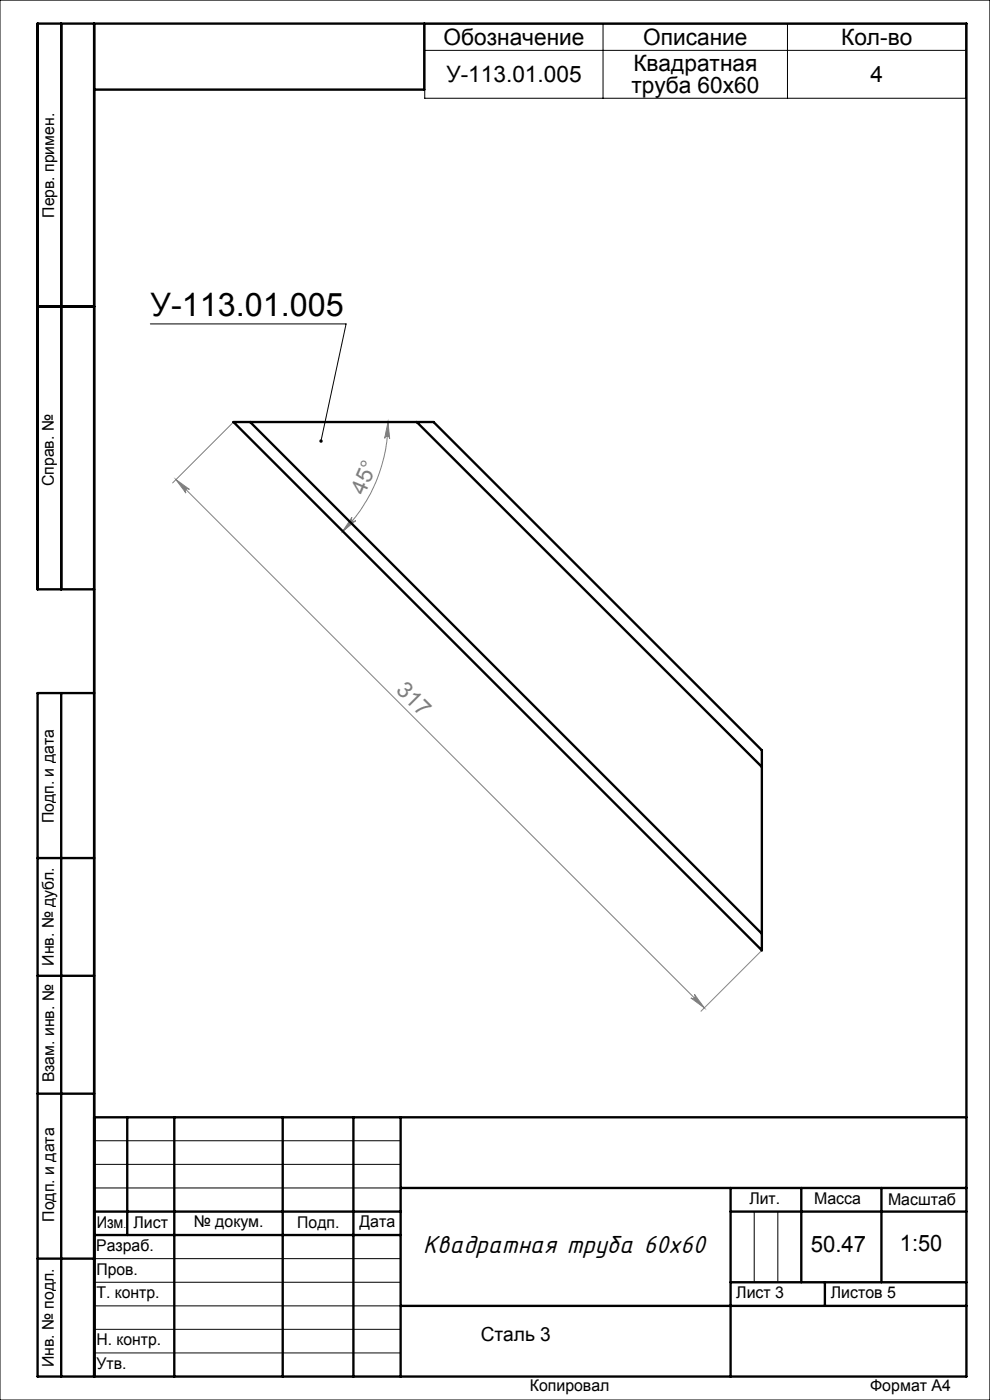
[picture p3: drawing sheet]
<svg xmlns="http://www.w3.org/2000/svg" width="210mm" height="297mm" viewBox="0 0 210 297" stroke-linecap="round" stroke-linejoin="round" font-family="sans-serif">
<path d="M49.5 89.5l-12.9 12.9M82.3 89.5l.4 3.6a.53 .53 0 0 0-.5-.6 .53 .53 0 0 0-.6 .5zM82.3 89.5a32.8 32.8 0 0 1-9.6 23.2M37.3 101.7l2.9 2.1a.54 .54 0 0 0-.8 0 .54 .54 0 0 0 0 .8zM37.3 101.7l112.1 112.1M74.6 109.7a.54 .54 0 0 0 .1 .8 .54 .54 0 0 0 .8 0l-2.8 2.2zM146.5 211.7a.54 .54 0 0 0 .8 0 .54 .54 0 0 0 0-.7l2.1 2.8zM161.6 201.6l-12.9 12.9" fill="none" stroke="#808080" stroke-width=".21"/>
<g fill="none" stroke="#000" stroke-width=".21">
<path d="M0 0h210v297h-210zM90.1 5.1h114.8v15.7h-114.8zM90.1 10.7h114.8M127.9 5.1v15.7M167 5.1v15.7M31.9 68.7h41.5l-5.3 24.9M20 242h65M20 247h65M20 252h65M160 257v15M165 257v15M20 267h65"/>
<path d="M20 272h65M20 277h65M20 282h65M20 287h65"/>
</g>
<g fill="none" stroke="#000" stroke-width=".5">
<path d="M13 5v120M20 5v287M90 5v14h-70M8 65h12M20 125h-12v-120h197v287h-197v-145h12M13 147v145M8 182h12M8 207h12M8 232h12M20 237h185M27 237v25M37 237v55"/>
<path d="M60 237v55M75 237v55M85 237v55M20 257h65M85 252h120M155 252v40M155 257h50M170 252v20M187 252v20M8 267h12M20 262h65M85 277h120"/>
<path d="M155 272h50M175 272v5"/>
</g>
<path d="M67.8 93.3a.36 .36 0 0 1 .6 .2 .36 .36 0 0 1-.4 .4l.1-.3-.2 .3a.37 .37 0 0 1-.1-.6z" fill="#000"/>
<g fill="#808080">
<path d="M146.5 211.7a.54 .54 0 0 0 .8 0 .54 .54 0 0 0 0-.7l2.1 2.8zM37.3 101.7l2.9 2.1a.54 .54 0 0 0-.8 0 .54 .54 0 0 0 0 .8z"/>
<path d="M74.6 109.7a.54 .54 0 0 0 .1 .8 .54 .54 0 0 0 .8 0l-2.8 2.2zM82.3 89.5l.4 3.6a.53 .53 0 0 0-.5-.6 .53 .53 0 0 0-.6 .5z"/>
</g>
<path d="M53.1 89.5h-3.6l112.1 112.1v-3.5M53.1 89.5l108.5 108.6M53.1 89.5h35.3M88.4 89.5h3.6l69.6 69.7v3.5M88.4 89.5l73.2 73.2M161.6 162.7v35.4" fill="none" stroke="#000" stroke-width=".5"/>
<text font-size="6.9" x="31.9" y="67.1">У-113.01.005</text>
<text font-size="5.8" x="89.8" y="265.8">Квадратная труба 60х60</text>
<g font-size="4.8">
<text x="94.1" y="9.5">Обозначение</text>
<text x="136.4" y="9.5">Описание</text>
<text x="178.4" y="9.5">Кол-во</text>
<text x="94.7" y="17.4">У-113.01.005</text>
<text x="134.3" y="15.1">Квадратная</text>
<text x="184.6" y="17.4">4</text>
<text x="133.9" y="19.6">труба 60х60</text>
<text x="172" y="265.6">50.47</text>
<text x="190.9" y="265.3">1:50</text>
</g>
<g font-size="4.8" fill="#808080">
<text x="77.3" y="105.2" transform="rotate(-67 77.3 105.2)">45°</text>
<text x="83.8" y="146.6" transform="rotate(45 83.8 146.6)">317</text>
</g>
<text font-size="4.1" x="102" y="284.5">Сталь 3</text>
<g font-size="3.4">
<text x="11.5" y="46.2" transform="rotate(-90 11.5 46.2)">Перв. примен.</text>
<text x="11.4" y="103.2" transform="rotate(-90 11.4 103.2)">Справ. №</text>
<text x="11.4" y="174.7" transform="rotate(-90 11.4 174.7)">Подп. и дата</text>
<text x="11.5" y="204.9" transform="rotate(-90 11.5 204.9)">Инв. № дубл.</text>
<text x="11.5" y="229.6" transform="rotate(-90 11.5 229.6)">Взам. инв. №</text>
<text x="159" y="255.5">Лит.</text>
<text x="172.7" y="255.5">Масса</text>
<text x="188.4" y="255.6">Масштаб</text>
<text x="11.5" y="259.2" transform="rotate(-90 11.5 259.2)">Подп. и дата</text>
<text x="20.5" y="260.4">Изм</text>
<text x="28.3" y="260.4">Лист</text>
<text x="41.1" y="260.4">№ докум.</text>
<text x="63.1" y="260.4">Подп.</text>
<text x="76.2" y="260.4">Дата</text>
<text x="20.4" y="265.4">Разраб.</text>
<text x="20.5" y="275.4">Т. контр.</text>
<text x="20.5" y="270.4">Пров.</text>
<text x="156.2" y="275.4">Лист 3</text>
<text x="176.2" y="275.4">Листов 5</text>
<text x="20.5" y="285.4">Н. контр.</text>
<text x="11.4" y="290" transform="rotate(-90 11.4 290)">Инв. № подл.</text>
<text x="20.5" y="290.4">Утв.</text>
<text x="112.4" y="295">Копировал</text>
<text x="184.6" y="295">Формат А4</text>
</g>
<text font-size="2.1" x="26.2" y="260.4">.</text>
</svg>
